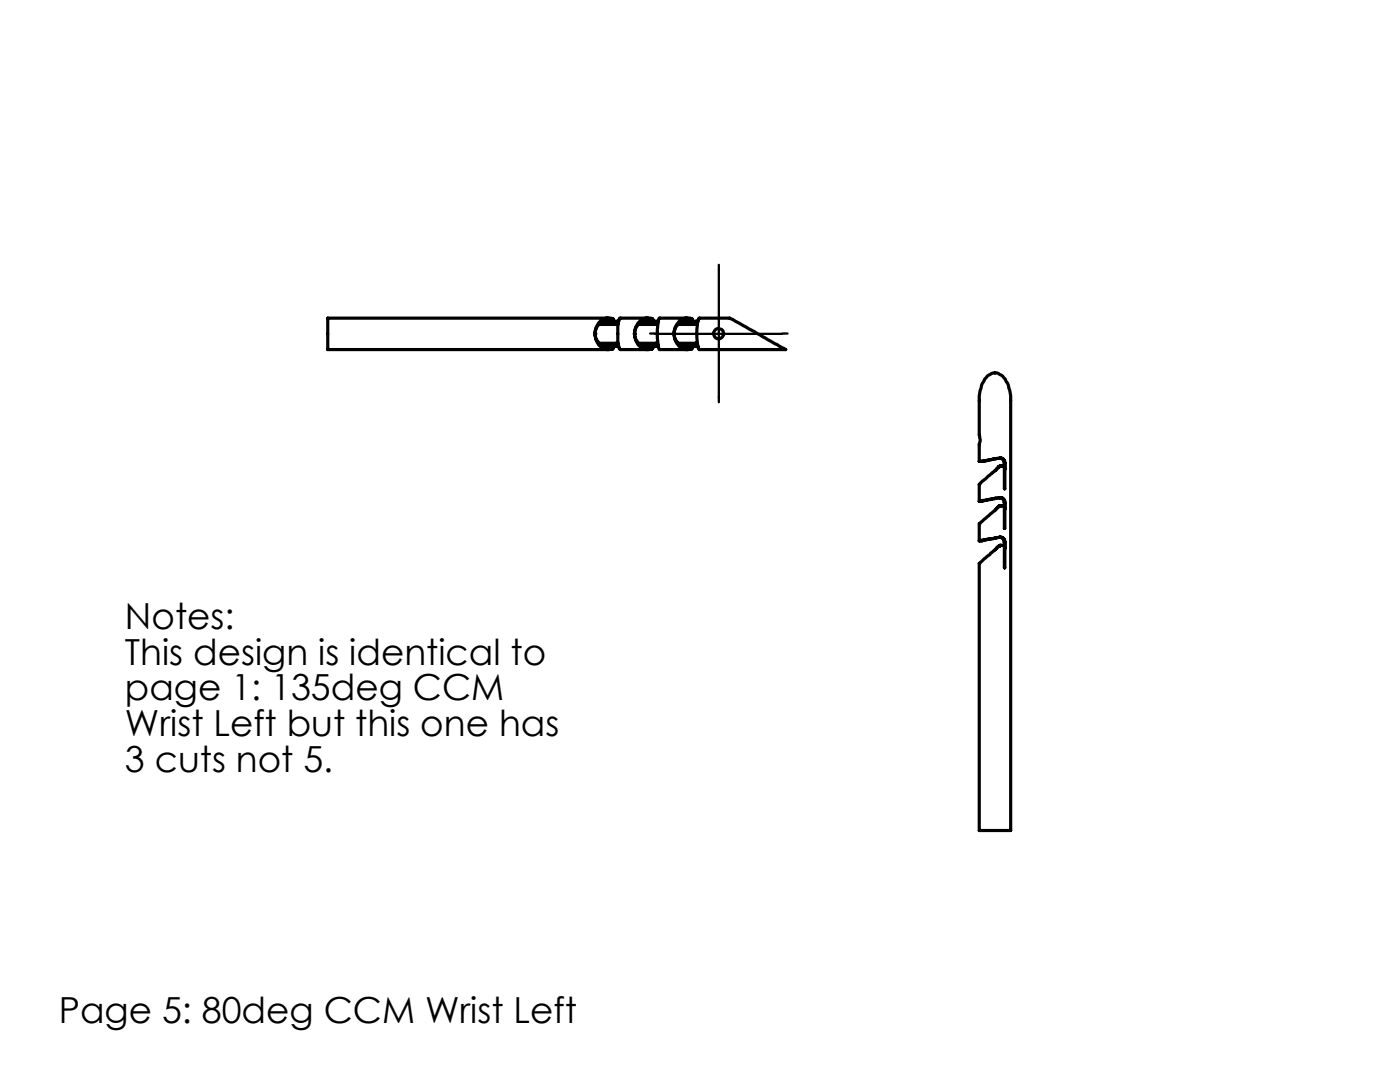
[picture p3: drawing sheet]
<svg xmlns="http://www.w3.org/2000/svg" width="110mm" height="85mm" viewBox="0 0 110 85" stroke-linecap="round" stroke-linejoin="round" font-family="sans-serif">
<path d="M51.5 26.2h-.4M56.5 21.2v-.4M56.5 31.2v.4M61.5 26.2h.4" fill="none" stroke="#000" stroke-width=".18" stroke-dasharray="15.2 1.3 1.3 1.3"/>
<path d="M51.5 26.2h10M56.5 21.2v10" fill="none" stroke="#000" stroke-width=".18"/>
<g fill="none" stroke="#000" stroke-width=".25">
<path d="M46.7 26.2a1.19 1.19 0 0 0 .9 1.2h.5M46.7 26.2h.1M46.7 26.2a.98 .98 0 0 0 .9 1h.5M47.1 25.5h1.3M47.1 27h1.3M47.2 27h.8l.2 .1-.1 .1M47.8 25h-22v2.5h22M48.1 25l.1 .3h.2M48.1 25a1 1 0 0 0-1.1 .5l-.3 .7M48.1 25v.2M48.1 25.2a1.12 1.12 0 0 0-1.1 .4l-.3 .6M48.1 25.2l.1 .1-.2 .1h-.8"/>
<path d="M48.1 27.2v.2M48.4 27.2h-.2l-.1 .2M48.4 27.2h.2M48.4 27h.2M48.4 27v.2M48.4 25.3v.2M48.6 25.5h-.2M48.6 25.2h-.4M48.6 25.2l-.2 .1M49.8 26.2a1.19 1.19 0 0 0 .9 1.2h.5M49.8 26.2h.1M49.8 26.2a.98 .98 0 0 0 .9 1h.5"/>
<path d="M50.2 25.5h1.3M50.2 27h1.3M50.3 27h.9l.1 .1-.1 .1M50.9 25h-2.1a.34 .34 0 0 0-.2 .5l-.1 .7a1.62 1.62 0 0 0 .2 1.3h2.2M51.2 25l.1 .3 .4-.1M51.2 25a1 1 0 0 0-1.1 .5l-.3 .7M51.2 25v.2M51.2 25.2a1.12 1.12 0 0 0-1.1 .4l-.3 .6M51.2 25.2l.1 .1-.1 .1h-.9M51.2 27.2v.2M51.5 27h.2M51.5 27v.2"/>
<path d="M51.5 25.3v.2M51.5 27.2h-.2l-.1 .2M51.5 27.2h.2M51.7 25.5h-.2M51.7 25.2h-.4M53 26.2a1.19 1.19 0 0 0 .8 1.2h.5M53 26.2h.1M53 26.2a1.11 1.11 0 0 0 .8 1.1l.5-.1M53.3 25.5h1.3M53.3 27h1.3M53.4 27h.9l.1 .1-.1 .1M54 25h-2.2a4.1 4.1 0 0 0 0 2.5h2.2"/>
<path d="M54.3 25l.1 .3h.2M54.3 25a1 1 0 0 0-1.1 .5l-.2 .7M54.3 25v.2M54.3 25.2a1.12 1.12 0 0 0-1.1 .4l-.2 .6M54.3 25.2l.1 .1-.1 .1h-.9M54.3 27.2v.2M54.6 27.2h-.2l-.1 .2M54.6 27.2h.2M54.6 27h.2M54.6 27v.2M54.6 25.3v.2M54.8 25.5h-.2"/>
<path d="M54.8 25.2h-.4M54.8 25.2l-.2 .1M54.9 25h2.5l4.3 2.5h-6.8a4.4 4.4 0 0 1 0-2.5zM76.9 36.2v-1.3l.1-.2-.1-.5v-2.7a2.15 2.15 0 0 1 1-2.2 1.1 1.1 0 0 1 1.3 .8l.2 1v34.1h-2.5v-20.9l1.6-1.4M78.2 39.1h.1M78.2 36h.1M78.2 39.1l-1.3 .3M78.2 36l-1.3 .2M78.5 39.8l-.3 .3M78.5 36.7l-.3 .3M78.5 39.8h.1M78.5 36.7h.1"/>
<path d="M78.5 39.1l.3 .1 .2 .3M78.5 36h.3l.1 .2 .1 .2M78.5 39.8l-1.6 1.3v1.4M78.5 36.7l-1.6 1.3v1.4M78.6 39.1a.31 .31 0 0 1 .4 .4M78.6 39.1a.37 .37 0 0 1 .3 .4M78.6 36a.37 .37 0 0 1 .3 .4M78.6 36h.2l.2 .4M78.6 39.1l-1.7 .3M78.6 36l-1.7 .2M78.6 39.1h.1M78.6 36h.1"/>
<path d="M78.7 39.7l-.2 .1M78.7 36.6l-.2 .1M78.9 39.5h.1M78.9 36.4h.1M78.9 36.4v.3M78.9 39.5v.3M79 39.5v2l-.1-1.7-.1-.1-.3 .1M79 36.4v2l-.1-1.7-.2-.1-.2 .1M78.2 42.3h.1M78.2 42.3l-1.3 .2M78.5 42.9l-.3 .3M78.5 42.9h.1"/>
<path d="M78.5 42.2l.3 .1 .2 .3M78.5 42.9l.3-.1 .1 .1M78.6 42.2a.31 .31 0 0 1 .4 .4M78.6 42.2a.37 .37 0 0 1 .3 .4M78.6 42.2l-1.7 .3M78.6 42.2h.1M78.7 42.8l-.2 .1M78.9 42.6h.1M78.9 42.6v2l.1-2"/>
<circle cx="56.5" cy="26.2" r=".41"/>
</g>
<g font-size="2.8">
<text x="9.8" y="49.4">Notes:</text>
<text x="9.8" y="52.2">This design is identical to</text>
<text x="9.8" y="55">page 1: 135deg CCM</text>
<text x="9.8" y="57.9">Wrist Left but this one has</text>
<text x="9.8" y="60.7">3 cuts not 5.</text>
<text x="4.6" y="80.3">Page 5: 80deg CCM Wrist Left</text>
</g>
</svg>
